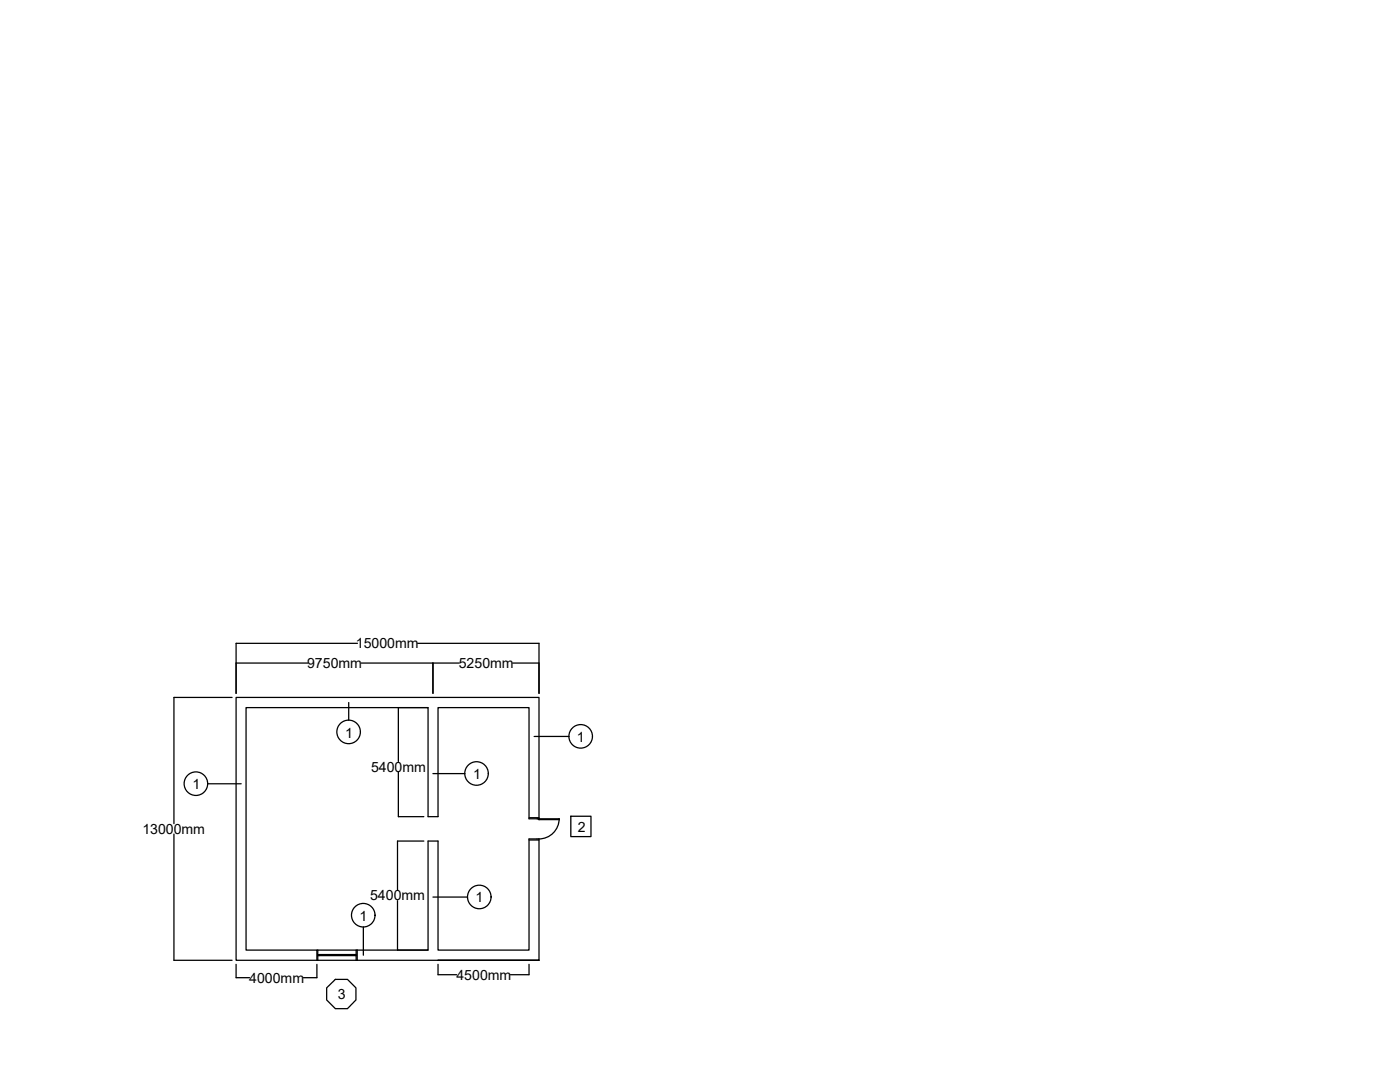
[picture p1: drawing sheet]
<svg xmlns="http://www.w3.org/2000/svg" width="279mm" height="216mm" viewBox="0 0 279 216" stroke-linecap="round" stroke-linejoin="round" font-family="sans-serif">
<!-- layer: 0 -->
<g fill="none" stroke="#000" stroke-width=".25">
<path d="M46.3 139.2h-11.6v25.2M47.1 139.2h60.5v24.3v-.1h-2v-22.2h-18.2v21.8h-2v-21.8h-36.3v48.4h14.1v2h-16.1zM47.1 132.3h14.3M71.3 128.4h-24.2v10M72.1 132.3h19.6M83.4 128.4h24.2v10M86.4 132.3v6.1M102.3 132.3h5.3M41.5 156.4h6.6M69.6 140.2v3.5M79.5 154v9h5.1M85.4 141.2h-5.9v10.7"/>
<path d="M86.4 154.4h6.4M106.6 147h7M34.7 166.4v25.2h11.6M79.3 179.7v9.9h6.1M84.6 167.8h-5.3v9.9M86.4 179h6.9M105.6 163.2h2M105.6 167.6h2M107.2 163.4h.4M107.6 167.4v24.2h-20.2h20.2M107.6 167.4h-2v22.2h-18.2v-21.8h-2v21.8h-14.1M107.6 163.4h4v.1h-4z"/>
<path d="M111.6 163.4a4 4 0 0 1-4.1 4M113.9 162.9h4v4h-4zM47.1 192.4v2.7h2.7M63.2 192.4v2.7h-2.7M71.1 191.6h16.3M71.1 189.6h.2M71.3 189.6v2M72.5 185v5.6M87.4 192.4v2.1h3.7M105.6 192.4v2.1h-3.7"/>
<circle cx="39.1" cy="156.4" r="2.35"/>
<circle cx="69.6" cy="146" r="2.35"/>
<circle cx="95.1" cy="154.3" r="2.35"/>
<circle cx="115.9" cy="146.9" r="2.35"/>
<circle cx="95.7" cy="179" r="2.35"/>
<circle cx="68.1" cy="198.3" r="3.2"/>
<circle cx="72.5" cy="182.6" r="2.35"/>
</g>
<!-- layer: Layer1 -->
<path d="M63.2 189.6h.2v2h-.2M63.4 190.7h7.7M63.4 190.5h7.7M63.6 190.5v.2M71 190.6h-7.4h7.4M71 190.5v.2M71.1 189.6v2" fill="none" stroke="#000" stroke-width=".25"/>
<!-- layer: Layer2 -->
<path d="M63.4 189.6h7.7M63.4 191.6h7.7" fill="none" stroke="#000" stroke-width=".25"/>
<g font-size="2.8">
<text x="71" y="129.3">15000mm</text>
<text x="61.3" y="133.3">9750mm</text>
<text x="91.6" y="133.3">5250mm</text>
<text x="68.9" y="147.2">1</text>
<text x="115.1" y="148.1">1</text>
<text x="74" y="154">5400mm</text>
<text x="94.4" y="155.4">1</text>
<text x="38.4" y="157.5">1</text>
<text x="28.4" y="166.4">13000mm</text>
<text x="115.3" y="165.9">2</text>
<text x="73.9" y="179.7">5400mm</text>
<text x="71.8" y="183.7">1</text>
<text x="94.9" y="180.1">1</text>
<text x="49.7" y="196.1">4000mm</text>
<text x="91.1" y="195.5">4500mm</text>
<text x="67.4" y="199.4">3</text>
</g>
</svg>
